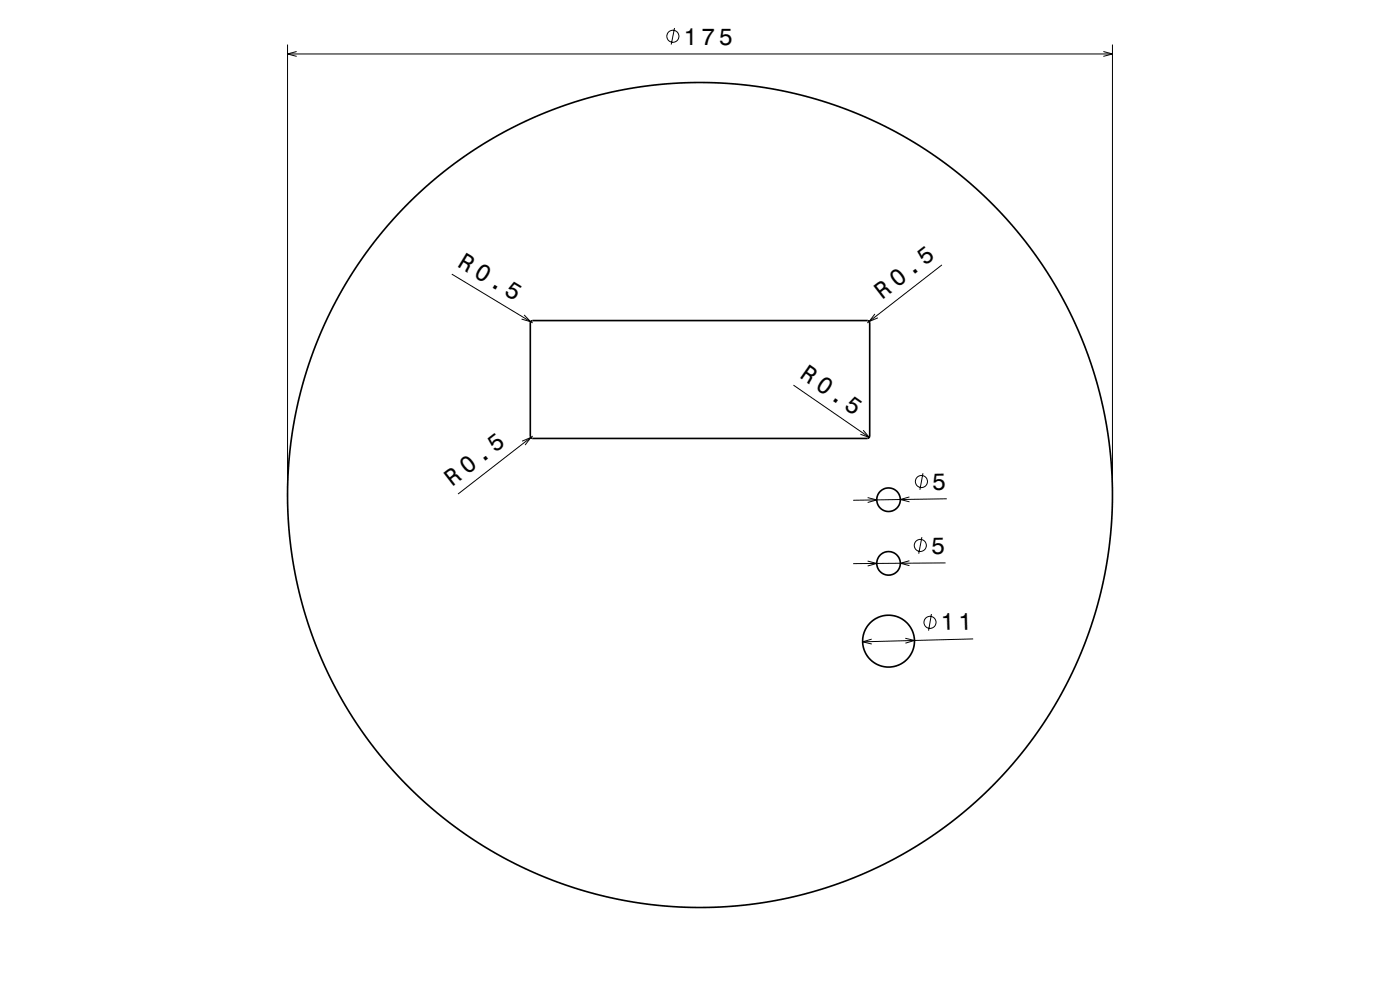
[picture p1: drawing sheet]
<svg xmlns="http://www.w3.org/2000/svg" width="297mm" height="210mm" viewBox="0 0 297 210" stroke-linecap="round" stroke-linejoin="round" font-family="sans-serif">
<g fill="none" stroke="#000" stroke-width=".21">
<path d="M61 9.4v93.6M61 11.4h175M62.9 10.9l-1.9 .5 1.9 .6M143.1 5.9l-.7 3.5M234.1 10.9l1.9 .5-1.9 .6M236 9.4v93.6M95.8 58.1l17.2 10.4M199.8 56.2l-15.8 12.3M111.2 66.8l1.4 1.4-1.9-.5M185.6 66.6l-1.2 1.6 1.8-.8M110.8 93.6l1.8-.8-1.2 1.6M113 92.5l-15.8 12.3"/>
<path d="M168.3 81.7l16.1 11.1M183.1 91.3l1.3 1.5-1.9-.7M184.1 105.6l1.9 .4-1.9 .6M184.1 119l1.9 .5-1.9 .6M192.9 105.4l-1.9 .6 1.9 .5M192.9 118.9l-1.9 .6 1.9 .5M195.6 113.9l-.7 3.6M195.8 100.4l-.7 3.5M200.6 119.4l-19.6 .2M200.9 105.8l-19.9 .3M184.9 135.6l-1.9 .5 1.9 .5M192.1 135.4l1.9 .5-1.9 .5"/>
<path d="M197.6 130.3l-.6 3.5M206.4 135.5l-23.4 .6"/>
<circle cx="142.7" cy="7.7" r="1.28"/>
<circle cx="195.2" cy="115.7" r="1.28"/>
<circle cx="195.5" cy="102.1" r="1.28"/>
<circle cx="197.3" cy="132" r="1.28"/>
</g>
<g fill="none" stroke="#000" stroke-width=".35">
<path d="M112.6 68.2l.4-.2h71.1l.3 .3 .1 .2v24.1l-.1 .2-.4 .2h-71.1l-.3-.3-.1-.2z"/>
<circle cx="148.5" cy="105" r="87.5"/>
<circle cx="188.5" cy="119.5" r="2.5"/>
<circle cx="188.5" cy="106" r="2.5"/>
<circle cx="188.5" cy="136" r="5.5"/>
</g>
<text font-size="5.1" x="96.9" y="56.4" transform="rotate(31 96.9 56.4)">R 0.5</text>
<g font-size="5">
<text x="145" y="9.4">175</text>
<text x="187.1" y="63.5" transform="rotate(-38 187.1 63.5)">R 0.5</text>
<text x="169.5" y="80" transform="rotate(35 169.5 80)">R 0.5</text>
<text x="95.9" y="103.2" transform="rotate(-38 95.9 103.2)">R 0.5</text>
<text x="197.8" y="103.9" transform="rotate(-1 197.8 103.9)">5</text>
<text x="197.5" y="117.4" transform="rotate(-1 197.5 117.4)">5</text>
<text x="199.6" y="133.7" transform="rotate(-2 199.6 133.7)">11</text>
</g>
</svg>
